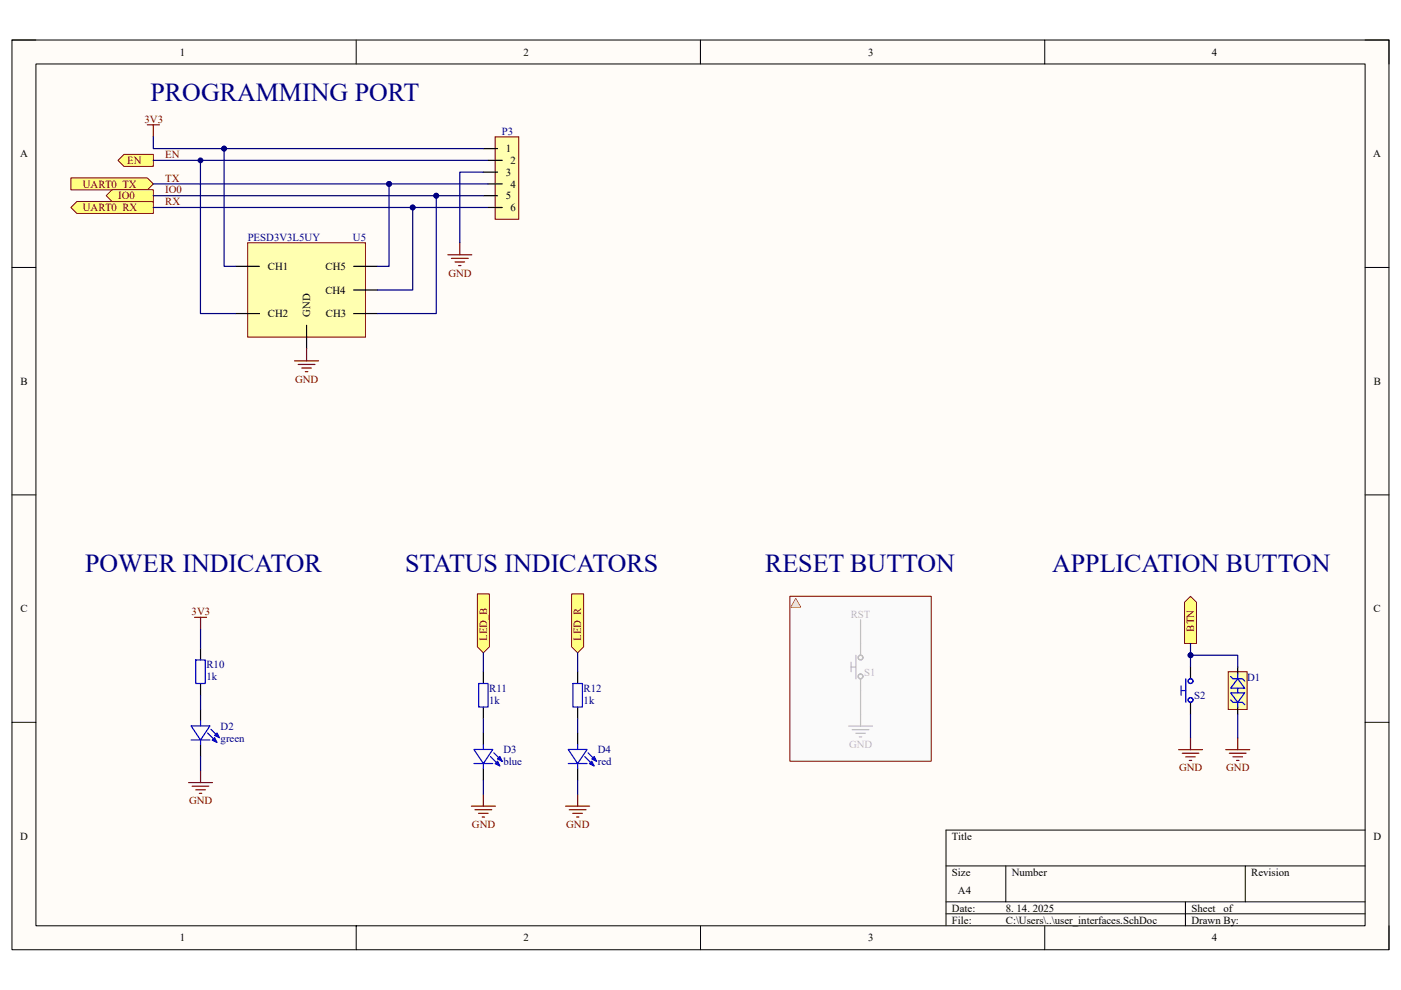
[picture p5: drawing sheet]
<svg xmlns="http://www.w3.org/2000/svg" width="297mm" height="210mm" viewBox="0 0 297 210" stroke-linecap="round" stroke-linejoin="round" font-family="sans-serif">
<path d="M2.5 8.5h292v192.9h-292z" fill="#fffcf8"/>
<path d="M2.5 8.5h292v192.9h-292z" fill="none" stroke="#000" stroke-width=".21"/>
<path d="M7.6 13.6h281.8v182.8h-281.8z" fill="#fffcf8"/>
<g fill="none" stroke="#000" stroke-width=".21">
<path d="M2.5 8.5h5.1M7.6 13.6h281.8v182.8h-281.8zM75.5 8.5v5.1M148.5 8.5v5.1M221.5 8.5v5.1M289.4 8.5h5.1v5.1M2.5 56.7h5.1M289.4 56.7h5.1M2.5 105h5.1M289.4 105h5.1M2.5 153.2h5.1M289.4 153.2h5.1"/>
<path d="M289.4 176.1h-88.8v20.3M75.5 196.4v5M148.5 196.4v5M200.6 183.7h88.8M200.6 191.3h88.8M200.6 193.8h88.8M213.3 183.7v7.6M221.5 196.4v5M251.3 191.3v5.1M264 183.7v7.6M294.5 196.4v5"/>
</g>
<path d="M167.5 126.5h29.9v35h-29.9z" fill="#fafafa"/>
<g fill="none" stroke="#bfbebc" stroke-width=".25">
<path d="M181.5 139v5M182.5 136.5v2.5M180.4 140.5v2M180.4 141.5h1.1M182.5 144v2.5"/>
<circle cx="182.5" cy="139.5" r=".51"/>
<circle cx="182.5" cy="143.5" r=".51"/>
</g>
<path d="M104 160.5l1.8 1.7" fill="none" stroke="#00f" stroke-width=".25"/>
<path d="M105 162l.5-.5 .5 1z" fill="#00f"/>
<path d="M104.7 159.7l1.8 1.8M105 162l.5-.5 .5 1z" fill="none" stroke="#00f" stroke-width=".25"/>
<path d="M105.5 161l.5-.5 .5 1z" fill="#00f"/>
<path d="M100.5 159h4l-2 2.9zM102.5 158v1M100.5 161.9h4M102.5 161.9v1.1M105.5 161l.5-.5 .5 1zM124 160.5l1.7 1.7" fill="none" stroke="#00f" stroke-width=".25"/>
<path d="M102.5 155.5v2.5M102.5 163v2.5" fill="none" stroke="#000" stroke-width=".25"/>
<path d="M125 162l.5-.5 .5 1z" fill="#00f"/>
<path d="M124.7 159.7l1.8 1.8M125 162l.5-.5 .5 1z" fill="none" stroke="#00f" stroke-width=".25"/>
<path d="M125.5 161l.5-.5 .5 1z" fill="#00f"/>
<path d="M101.5 145h2v5h-2zM120.5 159h4l-2 2.9zM121.5 145h2v5h-2zM122.5 158v1M120.5 161.9h4M122.5 161.9v1.1M125.5 161l.5-.5 .5 1z" fill="none" stroke="#00f" stroke-width=".25"/>
<path d="M102.5 142.5v2.5M102.5 150v2.5M122.5 142.5v2.5M122.5 150v2.5M122.5 155.5v2.5M122.5 163v2.5" fill="none" stroke="#000" stroke-width=".25"/>
<path d="M99.9 171h5.1M100.7 171.7h3.6M101.5 172.5h2M102.2 173.3h.5M102.5 168.4v2.6M119.9 171h5.1M120.7 171.7h3.5M121.5 172.5h2M122.2 173.3h.5M122.5 168.4v2.6" fill="none" stroke="#800000" stroke-width=".25"/>
<path d="M179.9 154h5.1M180.7 154.8h3.5M181.4 155.5h2.1M182.2 156.3h.5M182.5 151.5v2.5" fill="none" stroke="#bfbebc" stroke-width=".25"/>
<path d="M15 37.7h16.2l1.3 1.3-1.3 1.3h-16.2z" fill-rule="evenodd" fill="#ffff80"/>
<path d="M15 37.7h16.2l1.3 1.3-1.3 1.3h-16.2z" fill="none" stroke="#800000" stroke-width=".21"/>
<path d="M15 44l1.3-1.3h16.2v2.6h-16.2z" fill-rule="evenodd" fill="#ffff80"/>
<path d="M15 44l1.3-1.3h16.2v2.6h-16.2z" fill="none" stroke="#800000" stroke-width=".21"/>
<path d="M22.5 41.5l1.3-1.3h8.7v2.6h-8.7z" fill-rule="evenodd" fill="#ffff80"/>
<path d="M22.5 41.5l1.3-1.3h8.7v2.6h-8.7z" fill="none" stroke="#800000" stroke-width=".21"/>
<path d="M251.1 127.7l1.3-1.2 1.3 1.2v8.8h-2.6z" fill-rule="evenodd" fill="#ffff80"/>
<path d="M251.1 127.7l1.3-1.2 1.3 1.2v8.8h-2.6z" fill="none" stroke="#800000" stroke-width=".21"/>
<path d="M121.2 126h2.5v11.2l-1.2 1.3-1.3-1.3z" fill-rule="evenodd" fill="#ffff80"/>
<path d="M121.2 126h2.5v11.2l-1.2 1.3-1.3-1.3z" fill="none" stroke="#800000" stroke-width=".21"/>
<path d="M101.2 126h2.6v11.2l-1.3 1.3-1.3-1.3z" fill-rule="evenodd" fill="#ffff80"/>
<path d="M101.2 126h2.6v11.2l-1.3 1.3-1.3-1.3z" fill="none" stroke="#800000" stroke-width=".21"/>
<path d="M252.4 141.5v2.5M252.4 149v2.5" fill="none" stroke="#000" stroke-width=".25"/>
<g fill="none" stroke="#00f" stroke-width=".25">
<path d="M250.4 145.5v2M250.4 146.5h1M251.4 144v5"/>
<circle cx="252.4" cy="144.5" r=".51"/>
<circle cx="252.4" cy="148.5" r=".51"/>
</g>
<path d="M249.9 159h5M250.7 159.8h3.5M252.4 156.5v2.5M251.4 160.5h2M252.2 161.3h.5" fill="none" stroke="#800000" stroke-width=".25"/>
<path d="M52.5 51.5h25v20h-25z" fill="#ffffb0"/>
<path d="M52.5 51.5h25v20h-25z" fill="none" stroke="#800000" stroke-width=".21"/>
<path d="M50 56.5h5M75 56.5h5M50 66.5h5M65 69v5M75 66.5h5M75 61.5h5" fill="none" stroke="#000" stroke-width=".25"/>
<path d="M105 29h5v17.5h-5z" fill="#ffffb0"/>
<path d="M105 29h5v17.5h-5z" fill="none" stroke="#800000" stroke-width=".21"/>
<path d="M102.5 31.5h3M102.5 36.5h3M103.5 34h3M103.5 39h3M102.5 41.5h3M103.5 44h3" fill="none" stroke="#000" stroke-width=".25"/>
<path d="M25 34l1.3-1.3h6.2v2.6h-6.2z" fill-rule="evenodd" fill="#ffff80"/>
<path d="M25 34l1.3-1.3h6.2v2.6h-6.2z" fill="none" stroke="#800000" stroke-width=".21"/>
<path d="M31.2 26.5h2.6M32.5 26.5v2.5" fill="none" stroke="#800000" stroke-width=".26"/>
<path d="M95 54h5M95.7 54.8h3.6M96.5 55.6h2M97.2 56.3h.5M97.5 51.5v2.5M62.5 76.5h5M63.2 77.3h3.6M64 78.1h2M64.7 78.8h.6M65 74v2.5" fill="none" stroke="#800000" stroke-width=".25"/>
<path d="M44 155.5l1.8 1.7" fill="none" stroke="#00f" stroke-width=".25"/>
<path d="M45 157l.5-.5 .5 1z" fill="#00f"/>
<path d="M44.7 154.7l1.8 1.8M45 157l.5-.5 .5 1z" fill="none" stroke="#00f" stroke-width=".25"/>
<path d="M45.5 156l.5-.5 .5 1z" fill="#00f"/>
<path d="M41.5 140h2v5h-2zM40.5 157h4M40.5 154h4l-2 3zM42.5 153v1M42.5 157v1M45.5 156l.5-.5 .5 1z" fill="none" stroke="#00f" stroke-width=".25"/>
<path d="M42.5 137.5v2.5M42.5 145v2.5M42.5 150.5v2.5M42.5 158v2.5" fill="none" stroke="#000" stroke-width=".25"/>
<path d="M41.3 130.9h2.5M42.5 130.9v2.6M40 166h5M40.7 166.8h3.6M41.5 167.5h2M42.3 168.3h.5M42.5 163.4v2.6" fill="none" stroke="#800000" stroke-width=".25"/>
<path d="M260.4 142.5h4v8h-4z" fill="#ffffb0"/>
<path d="M260.4 142.5h4v8h-4z" fill="none" stroke="#800000" stroke-width=".21"/>
<path d="M262.4 141.5v1.5M262.4 150v1.5" fill="none" stroke="#000" stroke-width=".25"/>
<path d="M260.9 143.5l.5 .5h2l.5 .5M260.9 147h3l-1.5 2zM260.9 148.5l.5 .5h2l.5 .5M262.4 144l1.5 2h-3zM262.4 143v1M262.4 146v1M262.4 149v1" fill="none" stroke="#00f" stroke-width=".25"/>
<path d="M259.9 159h5.1M260.6 159.8h3.6M262.4 156.5v2.5M261.4 160.5h2M262.2 161.3h.5" fill="none" stroke="#800000" stroke-width=".25"/>
<path d="M102.5 138.5v4M122.5 138.5v4M252.4 136.5v5M102.5 152.5v3M122.5 152.5v3M252.4 151.5v5M102.5 165.5v2.9M122.5 165.5v2.9" fill="none" stroke="#000080" stroke-width=".25"/>
<circle cx="252.4" cy="139" r=".51" fill="#000080"/>
<circle cx="252.4" cy="139" r=".51" fill="none" stroke="#000080" stroke-width=".21"/>
<path d="M102.5 36.5h-5v15M32.5 41.5h70" fill="none" stroke="#000080" stroke-width=".25"/>
<circle cx="92.5" cy="41.5" r=".51" fill="#000080"/>
<circle cx="92.5" cy="41.5" r=".51" fill="none" stroke="#000080" stroke-width=".21"/>
<path d="M32.5 29v2.5h70M32.5 34h71" fill="none" stroke="#000080" stroke-width=".25"/>
<circle cx="47.5" cy="31.5" r=".51" fill="#000080"/>
<circle cx="47.5" cy="31.5" r=".51" fill="none" stroke="#000080" stroke-width=".21"/>
<path d="M32.5 44h71M42.5 133.5v4M42.5 147.5v3M42.5 160.5v2.9" fill="none" stroke="#000080" stroke-width=".25"/>
<circle cx="87.5" cy="44" r=".51" fill="#000080"/>
<circle cx="87.5" cy="44" r=".51" fill="none" stroke="#000080" stroke-width=".21"/>
<path d="M32.5 39h71" fill="none" stroke="#000080" stroke-width=".25"/>
<circle cx="82.5" cy="39" r=".51" fill="#000080"/>
<circle cx="82.5" cy="39" r=".51" fill="none" stroke="#000080" stroke-width=".21"/>
<path d="M47.5 31.5v25h2.5" fill="none" stroke="#000080" stroke-width=".25"/>
<circle cx="47.5" cy="31.5" r=".51" fill="#000080"/>
<circle cx="47.5" cy="31.5" r=".51" fill="none" stroke="#000080" stroke-width=".21"/>
<path d="M42.5 34v32.5h7.5" fill="none" stroke="#000080" stroke-width=".25"/>
<circle cx="42.5" cy="34" r=".51" fill="#000080"/>
<circle cx="42.5" cy="34" r=".51" fill="none" stroke="#000080" stroke-width=".21"/>
<path d="M82.5 39v17.5h-2.5" fill="none" stroke="#000080" stroke-width=".25"/>
<circle cx="82.5" cy="39" r=".51" fill="#000080"/>
<circle cx="82.5" cy="39" r=".51" fill="none" stroke="#000080" stroke-width=".21"/>
<path d="M87.5 44v17.5h-7.5" fill="none" stroke="#000080" stroke-width=".25"/>
<circle cx="87.5" cy="44" r=".51" fill="#000080"/>
<circle cx="87.5" cy="44" r=".51" fill="none" stroke="#000080" stroke-width=".21"/>
<path d="M92.5 41.5v25h-12.5" fill="none" stroke="#000080" stroke-width=".25"/>
<circle cx="92.5" cy="41.5" r=".51" fill="#000080"/>
<circle cx="92.5" cy="41.5" r=".51" fill="none" stroke="#000080" stroke-width=".21"/>
<path d="M252.4 139h10v2.5" fill="none" stroke="#000080" stroke-width=".25"/>
<circle cx="252.4" cy="139" r=".51" fill="#000080"/>
<circle cx="252.4" cy="139" r=".51" fill="none" stroke="#000080" stroke-width=".21"/>
<path d="M262.4 151.5v5" fill="none" stroke="#000080" stroke-width=".25"/>
<path d="M182.5 131.5v5M182.5 146.5v5" fill="none" stroke="#bfbebc" stroke-width=".25"/>
<path d="M167.5 126.5h29.9v35h-29.9z" fill="none" stroke="#800000" stroke-width=".21"/>
<path d="M168.7 127l1 1.8h-2z" fill="none" stroke="#9a0000" stroke-width=".21"/>
<path d="M168.7 127l1 1.8h-2z" fill="#fec8c8"/>
<g font-size="5.5" fill="#000080">
<text x="31.9" y="21.3">PROGRAMMING PORT</text>
<text x="18.1" y="121.3">POWER INDICATOR</text>
<text x="85.9" y="121.3">STATUS INDICATORS</text>
<text x="162.2" y="121.3">RESET BUTTON</text>
<text x="223.1" y="121.3">APPLICATION BUTTON</text>
</g>
<g font-size="2.3">
<text x="38.2" y="11.8">1</text>
<text x="111" y="11.8">2</text>
<text x="184.1" y="11.8">3</text>
<text x="256.9" y="11.8">4</text>
<text x="4.3" y="33.4">A</text>
<text x="107.3" y="32.3">1</text>
<text x="108.3" y="34.8">2</text>
<text x="291.1" y="33.4">A</text>
<text x="107.3" y="37.3">3</text>
<text x="108.3" y="39.8">4</text>
<text x="107.3" y="42.3">5</text>
<text x="108.3" y="44.8">6</text>
<text x="56.8" y="57.3">CH1</text>
<text x="69" y="57.3">CH5</text>
<text x="69" y="62.3">CH4</text>
<text x="56.8" y="67.3">CH2</text>
<text x="65.8" y="67.2" transform="rotate(-90 65.8 67.2)">GND</text>
<text x="69.1" y="67.3">CH3</text>
<text x="4.4" y="81.6">B</text>
<text x="291.2" y="81.6">B</text>
<text x="4.4" y="129.9">C</text>
<text x="291.2" y="129.9">C</text>
<text x="4.3" y="178.1">D</text>
<text x="201.8" y="178.1">Title</text>
<text x="291.2" y="178.1">D</text>
<text x="201.8" y="185.7">Size</text>
<text x="214.5" y="185.7">Number</text>
<text x="265.3" y="185.7">Revision</text>
<text x="203.1" y="189.5">A4</text>
<text x="201.8" y="193.3">Date:</text>
<text x="201.8" y="195.9">File:</text>
<text x="213.2" y="193.3">8. 14. 2025</text>
<text x="213.3" y="195.9">C:\Users\..\user_interfaces.SchDoc</text>
<text x="252.6" y="193.3">Sheet</text>
<text x="252.6" y="195.9">Drawn By:</text>
<text x="259.4" y="193.3">of</text>
<text x="38.2" y="199.7">1</text>
<text x="111" y="199.7">2</text>
<text x="184.1" y="199.7">3</text>
<text x="256.9" y="199.7">4</text>
</g>
<g font-size="2.3" fill="#800000">
<text x="30.6" y="26">3V3</text>
<text x="27" y="34.8">EN</text>
<text x="35" y="33.5">EN</text>
<text x="17.6" y="39.8">UART0_TX</text>
<text x="35" y="38.5">TX</text>
<text x="35" y="41">IO0</text>
<text x="17.6" y="44.8">UART0_RX</text>
<text x="25.1" y="42.3">IO0</text>
<text x="35" y="43.5">RX</text>
<text x="95.1" y="58.7">GND</text>
<text x="62.6" y="81.1">GND</text>
<text x="40.6" y="130.5">3V3</text>
<text x="103.3" y="135.9" transform="rotate(-90 103.3 135.9)">LED_B</text>
<text x="123.3" y="135.9" transform="rotate(-90 123.3 135.9)">LED_R</text>
<text x="253.2" y="133.9" transform="rotate(-90 253.2 133.9)">BTN</text>
<text x="250" y="163.6">GND</text>
<text x="260" y="163.6">GND</text>
<text x="40.1" y="170.6">GND</text>
<text x="100.1" y="175.6">GND</text>
<text x="120" y="175.6">GND</text>
</g>
<g font-size="2.3" fill="#000080">
<text x="106.4" y="28.5">P3</text>
<text x="52.5" y="51">PESD3V3L5UY</text>
<text x="74.8" y="51">U5</text>
<text x="43.8" y="141.8">R10</text>
<text x="43.8" y="144.3">1k</text>
<text x="103.7" y="146.8">R11</text>
<text x="103.7" y="149.3">1k</text>
<text x="123.7" y="146.8">R12</text>
<text x="123.7" y="149.3">1k</text>
<text x="253.2" y="148.3">S2</text>
<text x="264.4" y="144.5">D1</text>
<text x="46.8" y="154.8">D2</text>
<text x="46.8" y="157.3">green</text>
<text x="106.7" y="159.8">D3</text>
<text x="126.7" y="159.8">D4</text>
<text x="106.7" y="162.3">blue</text>
<text x="126.7" y="162.3">red</text>
</g>
<g font-size="2.3" fill="#bfbebc">
<text x="180.4" y="131">RST</text>
<text x="183.2" y="143.3">S1</text>
<text x="180" y="158.6">GND</text>
</g>
</svg>
